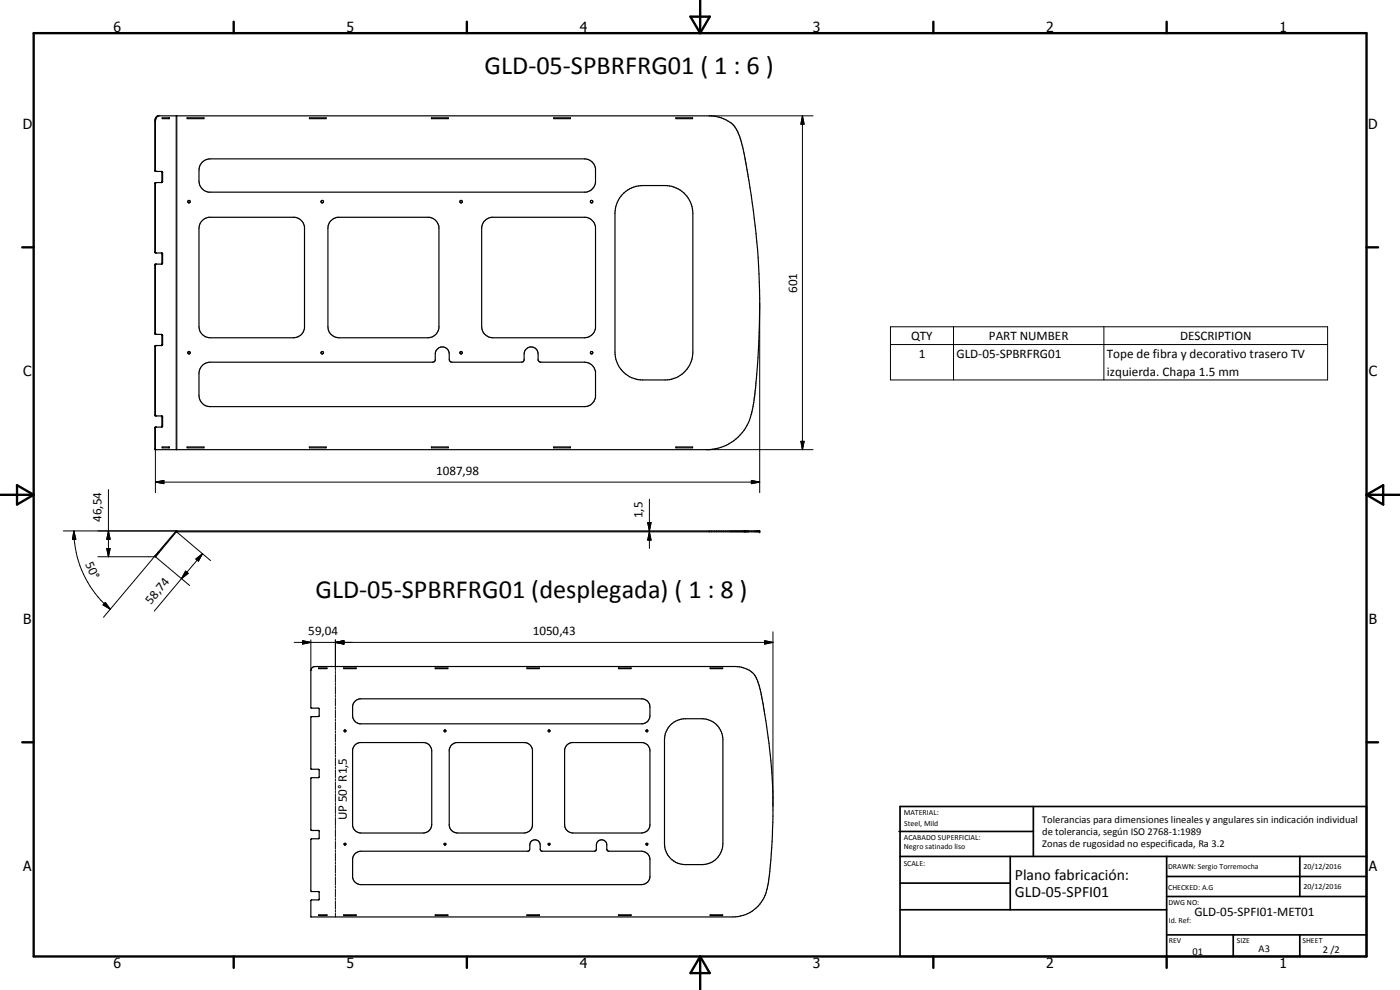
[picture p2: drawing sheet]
<svg xmlns="http://www.w3.org/2000/svg" width="420mm" height="297mm" viewBox="0 0 420 297" stroke-linecap="round" stroke-linejoin="round" font-family="sans-serif">
<g fill="none" stroke="#000" stroke-width=".35">
<path d="M47.7 34.8a1.49 1.49 0 0 0-1.1 1.6v14.7l.2 .3M48.7 35.3h2.1v.3h-2.1zM50.6 35.3v.3M56.2 35.3h5v.3h-5zM92.9 35.3h5v.3h-5zM129.5 35.3h5v.3h-5zM166.2 35.3h5v.3h-5zM202.8 35.3h5v.3h-5zM46.8 54.8l-.2 .3v20.5l.3 .3M48.4 51.4l.2 .2v3l-.2 .2M60.7 48.6l1.1-.7 1.3-.2h112.3a3.4 3.4 0 0 1 3.3 2.9v4.2a3.4 3.4 0 0 1-2.9 2.9h-113.2a3.4 3.4 0 0 1-2.9-3.3l.1-3.8 .2-.9zM186.8 58.4a8.5 8.5 0 0 1 6.1-2.7h6.7a8.4 8.4 0 0 1 8.3 8.3v41.7a8.4 8.4 0 0 1-8.3 8.3h-6.7a8.4 8.4 0 0 1-8.3-8.3v-41.7a8.4 8.4 0 0 1 2.2-5.6z"/>
<path d="M46.8 79.2l-.2 .3v20.5l.2 .3M48.4 75.9l.2 .2v2.9l-.2 .2M60.4 66.5l1-.9 1.2-.4h25.9a3.4 3.4 0 0 1 2.9 2.9v30.3a3.4 3.4 0 0 1-3.3 2.9h-25a3.4 3.4 0 0 1-3.4-3.3v-29.5l.3-1.3zM99.1 66.5l1-.9 1.2-.4h27.6a3.4 3.4 0 0 1 2.8 2.9v30.3a3.4 3.4 0 0 1-3.3 2.9h-26.6a3.3 3.3 0 0 1-3.4-3.3v-29.5l.1-.9zM145.2 66.5l1.1-.9 1.2-.4h28.3a3.4 3.4 0 0 1 2.9 2.9v30.3a3.4 3.4 0 0 1-3.3 2.9h-27.5a3.4 3.4 0 0 1-3.3-3.3v-29.5l.2-1.3zM46.8 103.7l-.2 .3v20.5l.3 .3M48.4 100.3l.2 .2v3l-.2 .2M48.7 103.6l-2.1 .1-.1 .2v20.7l.2 .2h2M48.7 103.6l.1-3.1-.2-.2h-2l-.1-.2v-20.7l.1-.2h2l.2-.2-.1-3-2-.1-.2-.2v-20.7l.1-.2h2l.2-.2v-3l-.2-.2h-2l-.1-.2v-15.1l.2-.8 .5-.5h165.6a9.4 9.4 0 0 1 8.2 4.1 41.6 41.6 0 0 1 3.1 11.1 226.1 226.1 0 0 1 2.3 69.3 19.7 19.7 0 0 1-4.2 11.2 13.6 13.6 0 0 1-9.3 4.4h-166.4v-6.6l.1-.2h2l.2-.2-.1-3M48.7 103.6h.1M60.7 109.6l1.1-.7 1.3-.2h66.7l.4-.1 .4-.5v-1.9a2.1 2.1 0 0 1 2.1-2.1 2.1 2.1 0 0 1 2.1 2.1l.1 1.9 .3 .5 .5 .1h20.8l.4-.1 .4-.5v-1.9a2.1 2.1 0 0 1 2.1-2.1 2.1 2.1 0 0 1 2.1 2.1v1.9l.4 .5 .4 .1h13.1a3.4 3.4 0 0 1 3.3 2.8v7.6a3.4 3.4 0 0 1-3.3 2.9h-112.3a3.4 3.4 0 0 1-3.4-3.3l.1-7.2 .2-.8zM46.8 128.1l-.2 .3 .1 6.5"/>
<path d="M48.4 124.8l.2 .2v2.9l-.2 .2M48.7 134.1h2.1v.3h-2.1zM48.7 124.8v.1M50.6 134.1v.3M56.2 134.1h5v.3h-5zM92.9 134.1h5v.3h-5zM129.5 134.1h5v.3h-5zM166.2 134.1h5v.3h-5zM202.8 134.1h5v.3h-5zM52.8 159.4l175.2-.1v.3h-175l-6.3 7.4-.2-.1zM46.6 167h.1M93.7 200.3l.9-.3h126a6.7 6.7 0 0 1 7.2 5.8l1.3 6a198.7 198.7 0 0 1 2.9 27.5 190 190 0 0 1-.9 21.3 21 21 0 0 1-2.6 10 10.3 10.3 0 0 1-8.5 4.5h-126.6l-.1-4.8 .2-.3 2.3-.1v-2.3l-2.3-.1-.2-.2v-15.4l.2-.2 2.3-.2v-2.2l-2.3-.1-.2-.3v-15.3l.2-.3h2l.3-.1-.1-2.3-2.2-.1-.2-.2v-15.3l.2-.3h2l.3-.2v-2.2l-.3-.1h-2l-.2-.2v-11.1z"/>
<path d="M95.6 200.4h2.5v.2h-2.5zM103.2 200.4h3.7v.2h-3.7zM106.7 210.3l1.2-.6h85a2.47 2.47 0 0 1 2.2 2.5v2.5a2.47 2.47 0 0 1-2.2 2.5h-85a2.54 2.54 0 0 1-2.1-2.2v-3.2l.2-.7zM130.6 200.4h3.8v.2h-3.8zM133.3 219.2l.3-.2 .2 .4-.3 .2zM158.1 200.4h3.8v.2h-3.8zM164.7 219l.3 .2-.2 .4-.3-.3zM185.6 200.4h3.8v.2h-3.8zM193.9 219.2a.29 .29 0 0 1 .4-.1 .29 .29 0 0 1 0 .4 .29 .29 0 0 1-.4-.1zM201.2 217.5a6.5 6.5 0 0 1 4.5-1.9h5a6.3 6.3 0 0 1 6.2 6.3v31.3a6.3 6.3 0 0 1-6.2 6.2h-5a6.2 6.2 0 0 1-6.3-6.2v-31.3a6.5 6.5 0 0 1 1.8-4.4zM213.1 200.4h3.8v.2h-3.8zM106.4 223.6l1.5-.8h19.5a2.57 2.57 0 0 1 2.2 2.5v22.1a2.59 2.59 0 0 1-2.6 2.5h-18.7a2.58 2.58 0 0 1-2.5-2.1v-22.9z"/>
<path d="M135.4 223.6l1.5-.8h20.7a2.53 2.53 0 0 1 2.2 2.1v22.9a2.57 2.57 0 0 1-2.5 2.1h-20a2.57 2.57 0 0 1-2.5-2.1v-22.9zM170 223.6l1.6-.8h21.3a2.47 2.47 0 0 1 2.2 2.5v22.1a2.51 2.51 0 0 1-2.5 2.5h-20.7a2.58 2.58 0 0 1-2.5-2.1v-22.9zM103.3 253.2a.29 .29 0 0 1 .4-.2 .29 .29 0 0 1 .1 .4 .29 .29 0 0 1-.3 .2zM106.7 256l1.6-.6h50.2l.5-.6v-1.3a1.57 1.57 0 0 1 1.6-1.5 1.57 1.57 0 0 1 1.5 1.5v1.4l.5 .5h15.9l.5-.5v-1.4a1.57 1.57 0 0 1 1.5-1.5 1.57 1.57 0 0 1 1.6 1.5v1.3l.5 .6h10a2.52 2.52 0 0 1 2.5 2.5v5a2.52 2.52 0 0 1-2.5 2.5h-84.3a2.58 2.58 0 0 1-2.5-2.1v-5.7zM133.4 253.1l.4 .1-.2 .4-.3-.2zM164.5 253.2l.5-.1v.3l-.3 .2zM193.9 253.2a.29 .29 0 0 1 .4-.1 .29 .29 0 0 1 0 .4 .29 .29 0 0 1-.4-.1zM95.6 274.5h2.5v.2h-2.5zM103.2 274.5h3.7v.2h-3.7zM130.6 274.5h3.8v.2h-3.8zM158.1 274.5h3.8v.2h-3.8zM185.6 274.5h3.8v.2h-3.8z"/>
<path d="M213.1 274.5h3.8v.2h-3.8z"/>
<circle cx="56.7" cy="60.5" r=".38"/>
<circle cx="96.7" cy="60.5" r=".39"/>
<circle cx="138.4" cy="60.5" r=".38"/>
<circle cx="177.5" cy="60.5" r=".38"/>
<circle cx="56.7" cy="105.8" r=".37"/>
<circle cx="96.7" cy="105.8" r=".38"/>
<circle cx="138.4" cy="105.8" r=".37"/>
<circle cx="177.6" cy="105.8" r=".38"/>
<circle cx="103.5" cy="219.3" r=".31"/>
</g>
<g fill="none" stroke="#000" stroke-width=".3">
<path d="M46.5 36.4h.1M52.9 34.8v100.1M53.1 34.8v100.1M212.8 34.8h31.2M240.8 34.8l.5 2.5h-.9zM240.8 34.8v100.1M46.5 55.1h.1M46.5 51.1h.1M48.6 54.4h.2M48.6 51.8h.2M46.5 75.6h.1M46.5 79.5h.1"/>
<path d="M48.6 78.9h.2M48.6 76.2h.2M46.5 100h.1M228 90.9v56.9M267.2 98h131.2v16h-131.2zM286.2 98v16M331.3 98v16M46.5 104h.1M48.6 103.3h.2M48.6 100.7h.2M267.2 103.4h131.2M46.5 128.4h.1"/>
<path d="M46.5 124.5h.1M46.5 134.7h.1v13.1M48.6 127.8h.2M48.6 125.1h.2M212 134.9h32M240.4 132.4h.9l-.5 2.5zM19 159.3h34.1v.3M22.2 159.3l.6 2.5h-1.1zM22.2 159.3a30.8 30.8 0 0 0 10.9 23.5M32.5 159.3l.6 2.5h-1.1zM32.5 146.9v20.1M46.6 144.7l2.6-.6v1z"/>
<path d="M46.6 144.7h181.4M52.7 159.5l.2 .1M53 159.6l10.2 8.6M194.4 156.8h1l-.5 2.5zM194.9 159.6l.5 2.5h-1zM194.9 149.8v14.7M212.8 159.3v.3M219.1 159.3v.3M225.5 144.1l2.5 .6-2.5 .4zM29.4 167h17.2l10.3 8.7M32 164.6h1.1l-.6 2.4zM47.7 165.8l-.2-.2-16.4 19.6"/>
<path d="M54.5 173.6l-8.2 9.7M55.7 171.4l.8 .6-2 1.6zM58.8 167.7l2-1.6-1.2 2.3zM60.8 166.1l-6.3 7.5M31.6 180.8l1.5 2-2.2-1.3zM88.3 192.7h143.7M90.8 192.2l2.5 .5-2.5 .6zM93.3 192v9.2M100.7 192.7l2.5-.5v1.1zM100.7 192v9.2M229.5 192.2l2.5 .5-2.5 .6zM232 189.6v52.5"/>
<path d="M100.7 201.5v.6M100.7 202.4v2.4M100.7 205v.7M100.7 206v2.3M100.7 208.6v.6M100.7 209.5v2.4M100.7 212.2v.6M100.7 213.1v2.4M100.7 215.8v.6M100.7 216.7v2.4M100.7 219.4v.6M100.7 220.3v2.3"/>
<path d="M100.7 222.9v.6M100.7 223.8v2.4M100.7 226.5v.6M100.7 227.4v2.4M100.7 230.1v.6M100.7 231v2.3M100.7 233.7v.6M100.7 234.6v2.3M100.7 237.2v.6M100.7 238.1v2.4M100.7 240.8v.6M100.7 241.7v2.4"/>
<path d="M100.7 244.4v.6M100.7 245.3v2.4M100.7 247.9v.7M100.7 248.9v2.3M100.7 251.5v.6M100.7 252.5v2.3M100.7 255.1v.6M100.7 256v2.4M100.7 258.7v.6M100.7 259.6v2.4M100.7 262.3v.6M100.7 263.2v2.4"/>
<path d="M100.7 265.9v.5M100.7 266.7v2.5M100.7 269.5v.5M100.7 270.3v2.5M100.7 273v.6M100.7 273.9v1.2"/>
</g>
<g fill="#000">
<circle cx="228" cy="159.3" r=".18"/>
<circle cx="228" cy="159.6" r=".18"/>
</g>
<g fill="none" stroke="#000" stroke-width=".71">
<path d="M10.1 9.9h400v277.1h-400zM70.1 6.5v3.4M140.1 6.5v3.4M207.2 5h5.8l-2.9 4.9zM210.1 0v9.9M280.1 6.5v3.4M350.1 6.5v3.4M6.7 74.2h3.4M410.1 74.2h3.5M.1 148.5h10M5.1 145.6l5 2.9-5 2.9zM410.1 148.5h10"/>
<path d="M410.1 148.5l5-2.9v5.8zM6.7 222.7h3.4M410.1 222.7h3.5M70.1 287v3.4M140.1 287v3.4M210.1 287v10M210.1 287l2.9 5h-5.8zM280.1 287v3.4M350.1 287v3.4"/>
</g>
<g fill="none" stroke="#000" stroke-width=".51">
<path d="M269.8 249.5h40.3M270.1 242h140v45h-140zM270.1 257h140M303.2 257v16M310.1 242v15M350.1 257v30M390.1 257v12M270.1 265h33.1M270.1 273h80M350.1 269h60M350.1 263h60M350.1 280.5h60"/>
<path d="M370.1 280.5v6.5M390.1 280.5v6.5"/>
</g>
<g fill="#000">
<path d="M240.8 34.8l.5 2.5h-.9zM240.4 132.4h.9l-.5 2.5zM46.6 144.7l2.6-.6v1zM194.4 156.8h1l-.5 2.5zM225.5 144.1l2.5 .6-2.5 .4zM22.2 159.3l.6 2.5h-1.1zM32 164.6h1.1l-.6 2.4zM32.5 159.3l.6 2.5h-1.1zM55.7 171.4l.8 .6-2 1.6zM58.8 167.7l2-1.6-1.2 2.3zM194.9 159.6l.5 2.5h-1zM31.6 180.8l1.5 2-2.2-1.3z"/>
<path d="M90.8 192.2l2.5 .5-2.5 .6zM100.7 192.7l2.5-.5v1.1zM229.5 192.2l2.5 .5-2.5 .6z"/>
</g>
<g font-size="7.9">
<text x="145.4" y="22.2">GLD-05-SPBRFRG01 ( 1 : 6 )</text>
<text x="94.7" y="179.5">GLD-05-SPBRFRG01 (desplegada) ( 1 : 8 )</text>
</g>
<g font-size="4.7">
<text x="304.6" y="263.9">Plano fabricación:</text>
<text x="304.6" y="269.3">GLD-05-SPFI01</text>
</g>
<g font-size="4.2">
<text x="34" y="9.6">6</text>
<text x="104" y="9.6">5</text>
<text x="174" y="9.6">4</text>
<text x="244" y="9.6">3</text>
<text x="314" y="9.6">2</text>
<text x="384" y="9.6">1</text>
<text x="6.8" y="38.7">D</text>
<text x="410.6" y="38.7">D</text>
<text x="7" y="112.9">C</text>
<text x="410.8" y="112.9">C</text>
<text x="7" y="187.1">B</text>
<text x="410.8" y="187.1">B</text>
<text x="7" y="261.4">A</text>
<text x="410.8" y="261.4">A</text>
<text x="34" y="290.4">6</text>
<text x="104" y="290.4">5</text>
<text x="174" y="290.4">4</text>
<text x="244" y="290.4">3</text>
<text x="314" y="290.4">2</text>
<text x="384" y="290.4">1</text>
</g>
<g font-size="3.9">
<text x="239.3" y="87.8" transform="rotate(-90 239.3 87.8)">601</text>
<text x="273.4" y="102">QTY</text>
<text x="275.7" y="107.3">1</text>
<text x="287.1" y="107.3">GLD-05-SPBRFRG01</text>
<text x="296.8" y="102">PART NUMBER</text>
<text x="332.2" y="107.4">Tope de fibra y decorativo trasero TV</text>
<text x="354.1" y="102">DESCRIPTION</text>
<text x="332.2" y="112.7">izquierda. Chapa 1.5 mm</text>
<text x="130.9" y="142.6">1087,98</text>
<text x="192.9" y="155.5" transform="rotate(-90 192.9 155.5)">1,5</text>
<text x="30.5" y="156.6" transform="rotate(-90 30.5 156.6)">46,54</text>
<text x="25.5" y="169.1" transform="rotate(65 25.5 169.1)">50°</text>
<text x="45.2" y="181.4" transform="rotate(-50 45.2 181.4)">58,74</text>
<text x="92.5" y="190.7">59,04</text>
<text x="159.9" y="190.7">1050,43</text>
<text x="104.1" y="246.2" transform="rotate(-90 104.1 246.2)">UP 50° R1,5</text>
<text x="358.5" y="275">GLD-05-SPFI01-MET01</text>
</g>
<g font-size="3.1">
<text x="312.7" y="246.8">Tolerancias para dimensiones lineales y angulares sin indicación individual</text>
<text x="312.7" y="250.4">de tolerancia, según ISO 2768-1:1989</text>
<text x="312.7" y="254">Zonas de rugosidad no especificada, Ra 3.2</text>
<text x="357.9" y="286.4">01</text>
<text x="377.7" y="285.6">A3</text>
<text x="397" y="285.9">2 /2</text>
</g>
<g font-size="2.4">
<text x="271.2" y="244.4">MATERIAL:</text>
<text x="271.3" y="252">ACABADO SUPERFICIAL:</text>
<text x="271.4" y="247.9">Steel, Mild</text>
<text x="271.3" y="254.6">Negro satinado liso</text>
<text x="271.2" y="259.7">SCALE:</text>
<text x="350.6" y="260.8">DRAWN: Sergio Torremocha</text>
<text x="391.2" y="260.6">20/12/2016</text>
<text x="350.6" y="267">CHECKED: A.G</text>
<text x="391.2" y="266.7">20/12/2016</text>
<text x="350.6" y="271.4">DWG NO:</text>
<text x="350.8" y="276.9">Id. Ref:</text>
<text x="350.8" y="282.8">REV</text>
<text x="371.2" y="282.9">SIZE</text>
<text x="390.9" y="282.9">SHEET</text>
</g>
</svg>
